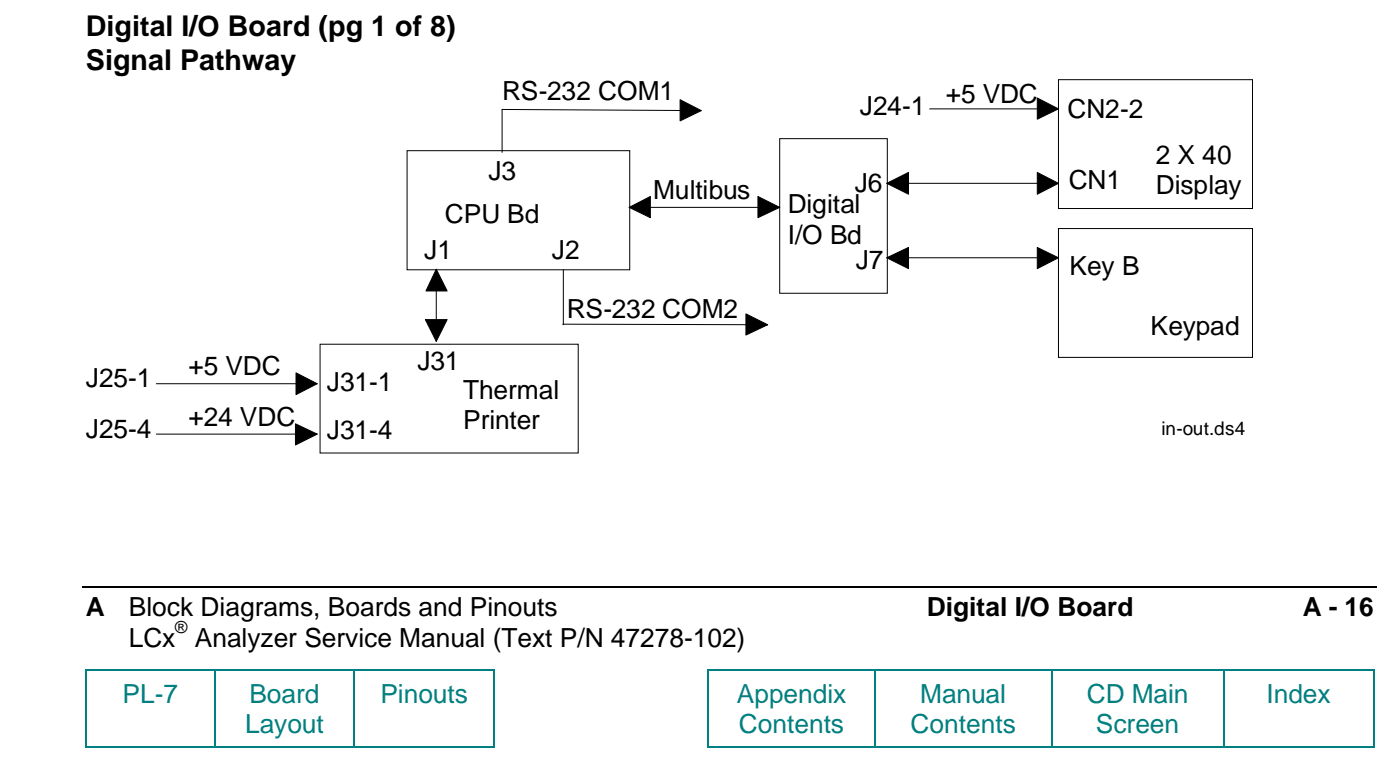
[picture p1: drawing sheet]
<svg xmlns="http://www.w3.org/2000/svg" width="207mm" height="114mm" viewBox="0 0 207 114" stroke-linecap="round" stroke-linejoin="round" font-family="sans-serif">
<path d="M12.2 86.8h191.5" fill="none" stroke="#000" stroke-width=".25"/>
<g fill="#008080">
<path d="M12.6 98.9h.2v.3h-.2z" fill-rule="evenodd"/>
<path d="M12.6 98.9h.2v.3h-.2z" fill-rule="evenodd"/>
</g>
<path d="M12.8 99.1h18.8" fill="none" stroke="#008080" stroke-width=".25"/>
<path d="M31.6 98.9h.3v.3h-.3z" fill-rule="evenodd" fill="#008080"/>
<path d="M31.9 99.1h20.4" fill="none" stroke="#008080" stroke-width=".25"/>
<path d="M52.3 98.9h.2v.3h-.2z" fill-rule="evenodd" fill="#008080"/>
<path d="M52.5 99.1h20.4" fill="none" stroke="#008080" stroke-width=".25"/>
<g fill="#008080">
<path d="M72.9 98.9h.3v.3h-.3z" fill-rule="evenodd"/>
<path d="M72.9 98.9h.3v.3h-.3z" fill-rule="evenodd"/>
<path d="M104.7 98.9h.2v.3h-.2z" fill-rule="evenodd"/>
<path d="M104.7 98.9h.2v.3h-.2z" fill-rule="evenodd"/>
</g>
<path d="M104.9 99.1h24.4" fill="none" stroke="#008080" stroke-width=".25"/>
<path d="M129.3 98.9h.2v.3h-.2z" fill-rule="evenodd" fill="#008080"/>
<path d="M129.5 99.1h25.9" fill="none" stroke="#008080" stroke-width=".25"/>
<path d="M155.4 98.9h.3v.3h-.3z" fill-rule="evenodd" fill="#008080"/>
<path d="M155.7 99.1h25.2" fill="none" stroke="#008080" stroke-width=".25"/>
<path d="M180.9 98.9h.2v.3h-.2z" fill-rule="evenodd" fill="#008080"/>
<path d="M181.1 99.1h22" fill="none" stroke="#008080" stroke-width=".25"/>
<g fill="#008080">
<path d="M203.1 98.9h.2v.3h-.2z" fill-rule="evenodd"/>
<path d="M203.1 98.9h.2v.3h-.2z" fill-rule="evenodd"/>
</g>
<path d="M12.7 99.2v11.1" fill="none" stroke="#008080" stroke-width=".25"/>
<g fill="#008080">
<path d="M12.6 110.3h.2v.2h-.2z" fill-rule="evenodd"/>
<path d="M12.6 110.3h.2v.2h-.2z" fill-rule="evenodd"/>
</g>
<path d="M31.8 99.2v11.1M12.8 110.4h18.8" fill="none" stroke="#008080" stroke-width=".25"/>
<path d="M31.6 110.3h.3v.2h-.3z" fill-rule="evenodd" fill="#008080"/>
<path d="M52.4 99.2v11.1M31.9 110.4h20.4" fill="none" stroke="#008080" stroke-width=".25"/>
<path d="M52.3 110.3h.2v.2h-.2z" fill-rule="evenodd" fill="#008080"/>
<path d="M73 99.2v11.1M52.5 110.4h20.4" fill="none" stroke="#008080" stroke-width=".25"/>
<g fill="#008080">
<path d="M72.9 110.3h.3v.2h-.3z" fill-rule="evenodd"/>
<path d="M72.9 110.3h.3v.2h-.3z" fill-rule="evenodd"/>
</g>
<path d="M104.8 99.2v11.1" fill="none" stroke="#008080" stroke-width=".25"/>
<g fill="#008080">
<path d="M104.7 110.3h.2v.2h-.2z" fill-rule="evenodd"/>
<path d="M104.7 110.3h.2v.2h-.2z" fill-rule="evenodd"/>
</g>
<path d="M129.4 99.2v11.1M104.9 110.4h24.4" fill="none" stroke="#008080" stroke-width=".25"/>
<path d="M129.3 110.3h.2v.2h-.2z" fill-rule="evenodd" fill="#008080"/>
<path d="M155.5 99.2v11.1M129.5 110.4h25.9" fill="none" stroke="#008080" stroke-width=".25"/>
<path d="M155.4 110.3h.3v.2h-.3z" fill-rule="evenodd" fill="#008080"/>
<path d="M181 99.2v11.1M155.7 110.4h25.2" fill="none" stroke="#008080" stroke-width=".25"/>
<path d="M180.9 110.3h.2v.2h-.2z" fill-rule="evenodd" fill="#008080"/>
<path d="M203.2 99.2v11.1M181.1 110.4h22" fill="none" stroke="#008080" stroke-width=".25"/>
<g fill="#008080">
<path d="M203.1 110.3h.2v.2h-.2z" fill-rule="evenodd"/>
<path d="M203.1 110.3h.2v.2h-.2z" fill-rule="evenodd"/>
</g>
<g fill="none" stroke="#000" stroke-width=".15">
<path d="M103.7 16.4l-29.4-.2v6.3M137.5 16.1h19.1M156.6 11.8h28.7v19h-28.7zM60.2 22.3h32.9v17.6h-32.9zM64.5 39.8v10.7M83.3 39.9v8.1M93.1 30.7h22.2M115.3 20.5h15.9v22.9h-15.9zM131.2 27.1h25.4M131.2 38.1h25.4M156.6 33.8h28.7v19h-28.7zM23.1 56.7h23.8"/>
<path d="M47.3 50.9h38.2v16.1h-38.2zM83.2 47.9l30.4 .1M23.1 64.2h23.8"/>
</g>
<g fill="#000" stroke="#000" stroke-width=".15">
<path d="M100.6 14.7l3.1 1.7-3.1 1.5z" fill-rule="evenodd"/>
<path d="M153.4 14.5l3.2 1.6-3.2 1.5z" fill-rule="evenodd"/>
<path d="M93.1 30.7l3.1-1.6v3.1z" fill-rule="evenodd"/>
<path d="M112.1 29.1l3.2 1.6-3.2 1.5z" fill-rule="evenodd"/>
<path d="M131.2 27.1l3.2-1.6v3.2z" fill-rule="evenodd"/>
<path d="M131.2 38.1l3.2-1.5v3.1z" fill-rule="evenodd"/>
<path d="M153.4 25.5l3.2 1.6-3.2 1.6z" fill-rule="evenodd"/>
<path d="M153.4 36.6l3.2 1.5-3.2 1.6z" fill-rule="evenodd"/>
<path d="M43.8 55.1l3.1 1.6-3.1 1.6z" fill-rule="evenodd"/>
<path d="M62.9 47.3h3.2l-1.6 3.2z" fill-rule="evenodd"/>
<path d="M64.5 39.8l1.6 3.2h-3.1z" fill-rule="evenodd"/>
<path d="M110.3 46.4l3.3 1.6-3.3 1.5z" fill-rule="evenodd"/>
<path d="M43.7 62.7l3.2 1.5-3.2 1.6z" fill-rule="evenodd"/>
</g>
<g font-size="4.2">
<text x="12.7" y="5.4">Digital I/O Board (pg 1 of 8)</text>
<text x="12.7" y="10.4">Signal Pathway</text>
</g>
<g font-size="3.9">
<text x="74.3" y="14.8">RS-232 COM1</text>
<text x="127.2" y="17.1">J24-1</text>
<text x="139.9" y="15.2">+5 VDC</text>
<text x="157.9" y="17.5">CN2-2</text>
<text x="72.2" y="26.6">J3</text>
<text x="96.6" y="29.4">Multibus</text>
<text x="126.4" y="28.3">J6</text>
<text x="158.1" y="28">CN1</text>
<text x="171" y="24.2">2 X 40</text>
<text x="171" y="28.7">Display</text>
<text x="65.8" y="33">CPU Bd</text>
<text x="116.5" y="31.6">Digital</text>
<text x="62.8" y="38.3">J1</text>
<text x="81.6" y="38.3">J2</text>
<text x="116.5" y="36">I/O Bd</text>
<text x="126.6" y="39.8">J7</text>
<text x="158.2" y="40.6">Key B</text>
<text x="83.8" y="47">RS-232 COM2</text>
<text x="170.2" y="49.6">Keypad</text>
<text x="12.7" y="57.3">J25-1</text>
<text x="27.9" y="55.5">+5 VDC</text>
<text x="48.4" y="57.9">J31-1</text>
<text x="61.7" y="54.8">J31</text>
<text x="68.5" y="59">Thermal</text>
<text x="12.7" y="64.7">J25-4</text>
<text x="27.9" y="63">+24 VDC</text>
<text x="48.4" y="64.9">J31-4</text>
<text x="68.5" y="63.5">Printer</text>
<text x="12.7" y="91.1">A</text>
<text x="19.1" y="91.1">Block Diagrams, Boards and Pinouts</text>
<text x="19.1" y="95.6">LCx</text>
<text x="28.8" y="95.6">Analyzer Service Manual (Text P/N 47278-102)</text>
<text x="137.1" y="91.1">Digital I/O Board</text>
<text x="192.7" y="91.1">A - 16</text>
</g>
<g font-size="3.9" fill="#008080">
<text x="18.1" y="103.9">PL-7</text>
<text x="36.9" y="103.9">Board</text>
<text x="56.3" y="103.9">Pinouts</text>
<text x="109" y="103.9">Appendix</text>
<text x="136.1" y="103.9">Manual</text>
<text x="160.8" y="103.9">CD Main</text>
<text x="187.3" y="103.9">Index</text>
<text x="36.3" y="108.4">Layout</text>
<text x="109.3" y="108.4">Contents</text>
<text x="134.7" y="108.4">Contents</text>
<text x="162.1" y="108.4">Screen</text>
</g>
<text font-size="2.8" x="171.8" y="64.3">in-out.ds4</text>
<text font-size="2.5" x="25.9" y="93.6">®</text>
</svg>
